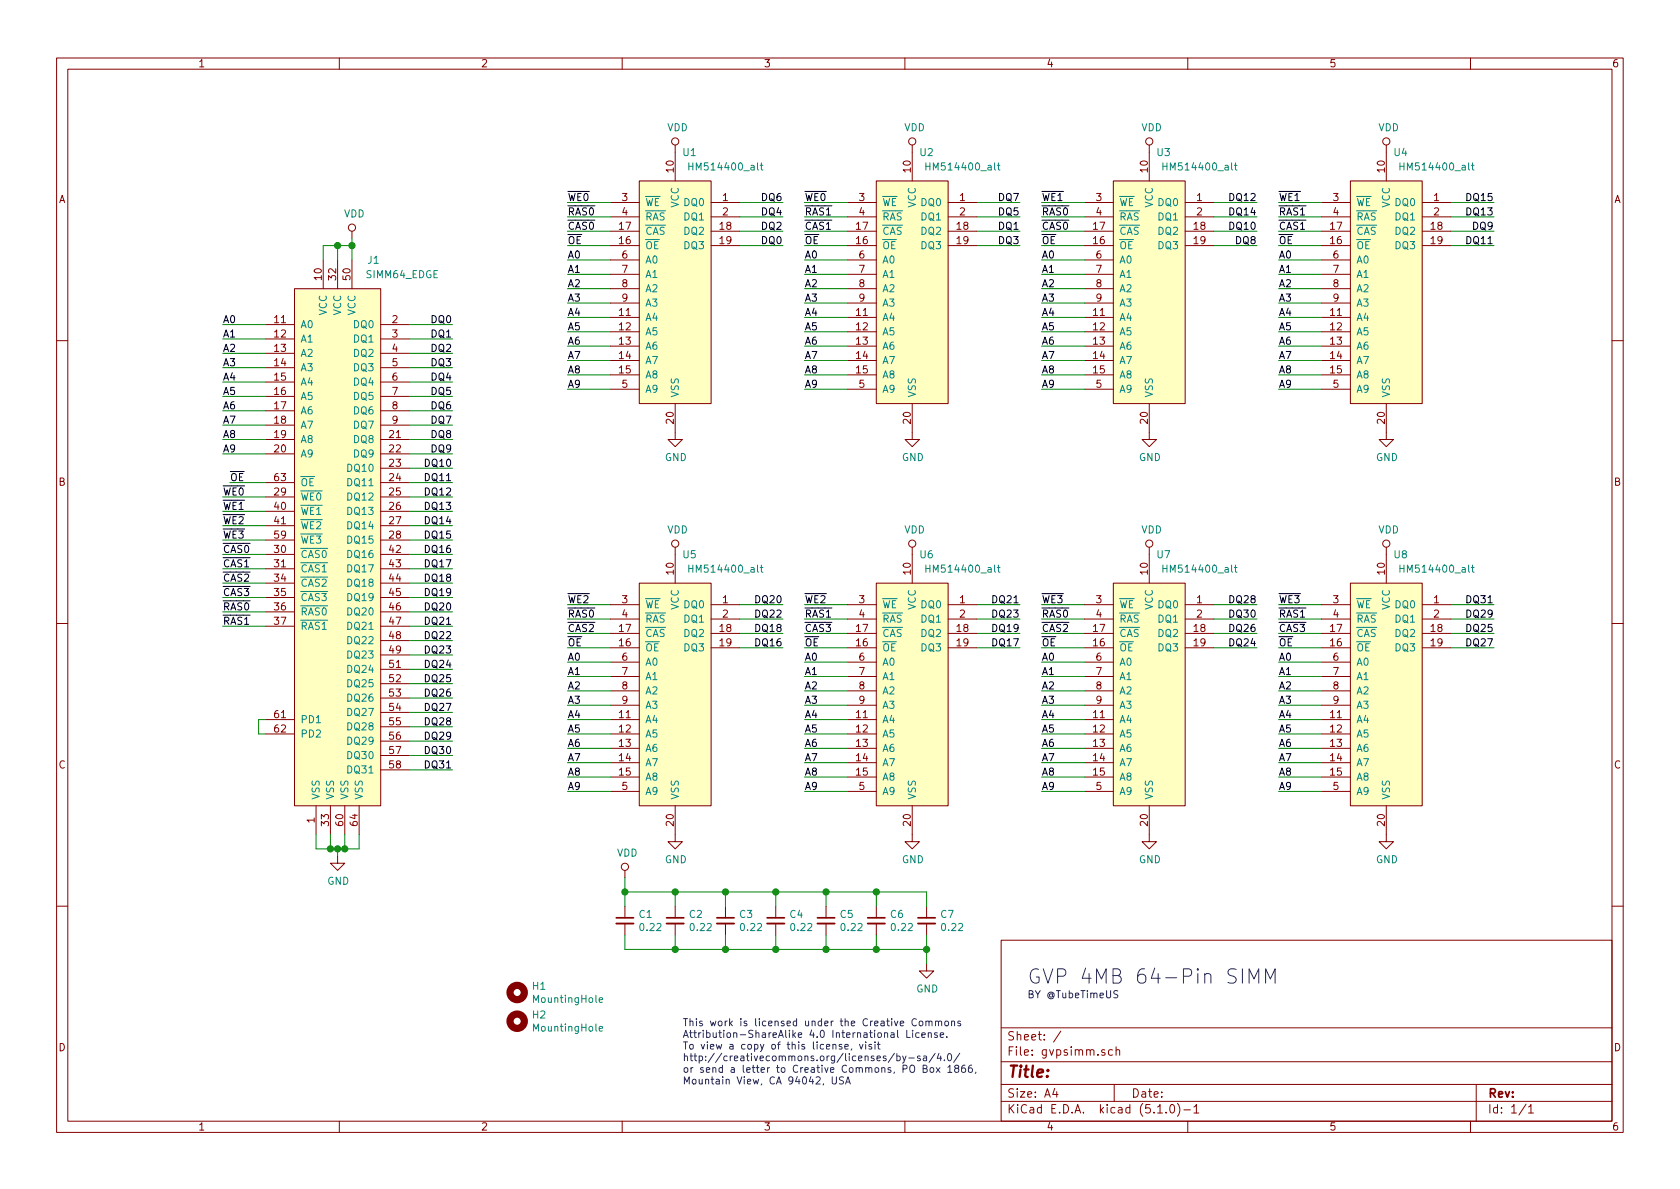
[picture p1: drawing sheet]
EESchema Schematic File Version 4
LIBS:gvpsimm-cache
EELAYER 29 0
EELAYER END
$Descr A4 11693 8268
encoding utf-8
Sheet 1 1
Title ""
Date ""
Rev ""
Comp ""
Comment1 ""
Comment2 ""
Comment3 ""
Comment4 ""
$EndDescr
$Comp
L memory:SIMM64_EDGE J1
U 1 1
P 2350 2000
F 0 "J1" H 2600 2200 50  0000 C CNN
F 1 "SIMM64_EDGE" H 2800 2100 50  0000 C CNN
F 2 "Conn:EDGE_SIMM_64_127" H 2350 2000 50  0001 C CNN
F 3 "" H 2350 2000 50  0001 C CNN
	1    2350 2000
	1    0    0    -1  
$EndComp
$Comp
L power:GND #PWR0101
U 1 1
P 4700 3000
F 0 "#PWR0101" H 4700 2750 50  0001 C CNN
F 1 "GND" H 4705 2827 50  0000 C CNN
F 2 "" H 4700 3000 50  0001 C CNN
F 3 "" H 4700 3000 50  0001 C CNN
	1    4700 3000
	1    0    0    -1  
$EndComp
$Comp
L power:GND #PWR0102
U 1 1
P 2350 5950
F 0 "#PWR0102" H 2350 5700 50  0001 C CNN
F 1 "GND" H 2355 5777 50  0000 C CNN
F 2 "" H 2350 5950 50  0001 C CNN
F 3 "" H 2350 5950 50  0001 C CNN
	1    2350 5950
	1    0    0    -1  
$EndComp
Wire Wire Line
	2200 5800 2200 5900
Wire Wire Line
	2200 5900 2300 5900
Wire Wire Line
	2500 5900 2500 5800
Wire Wire Line
	2400 5800 2400 5900
Connection ~ 2400 5900
Wire Wire Line
	2400 5900 2500 5900
Wire Wire Line
	2300 5800 2300 5900
Connection ~ 2300 5900
Wire Wire Line
	2300 5900 2350 5900
Wire Wire Line
	2350 5950 2350 5900
Connection ~ 2350 5900
Wire Wire Line
	2350 5900 2400 5900
$Comp
L power:VDD #PWR0103
U 1 1
P 4700 1050
F 0 "#PWR0103" H 4700 900 50  0001 C CNN
F 1 "VDD" H 4717 1223 50  0000 C CNN
F 2 "" H 4700 1050 50  0001 C CNN
F 3 "" H 4700 1050 50  0001 C CNN
	1    4700 1050
	1    0    0    -1  
$EndComp
$Comp
L power:VDD #PWR0104
U 1 1
P 2450 1650
F 0 "#PWR0104" H 2450 1500 50  0001 C CNN
F 1 "VDD" H 2467 1823 50  0000 C CNN
F 2 "" H 2450 1650 50  0001 C CNN
F 3 "" H 2450 1650 50  0001 C CNN
	1    2450 1650
	1    0    0    -1  
$EndComp
Wire Wire Line
	2250 1800 2250 1700
Wire Wire Line
	2250 1700 2350 1700
Wire Wire Line
	2450 1700 2450 1800
Wire Wire Line
	2350 1800 2350 1700
Connection ~ 2350 1700
Wire Wire Line
	2350 1700 2450 1700
Wire Wire Line
	2450 1700 2450 1650
Connection ~ 2450 1700
Wire Wire Line
	4250 1700 3950 1700
Text Label 3950 1700 0    50   ~ 0
~OE
Wire Wire Line
	1850 3350 1600 3350
Text Label 1600 3350 0    50   ~ 0
~OE
Wire Wire Line
	4250 1800 3950 1800
Wire Wire Line
	3950 1900 4250 1900
Wire Wire Line
	4250 2000 3950 2000
Wire Wire Line
	3950 2100 4250 2100
Wire Wire Line
	4250 2200 3950 2200
Wire Wire Line
	4250 2300 3950 2300
Wire Wire Line
	3950 2400 4250 2400
Wire Wire Line
	4250 2500 3950 2500
Wire Wire Line
	3950 2600 4250 2600
Wire Wire Line
	4250 2700 3950 2700
Wire Wire Line
	4250 1600 3950 1600
Wire Wire Line
	5450 1400 5150 1400
Wire Wire Line
	5150 1500 5450 1500
Wire Wire Line
	5450 1600 5150 1600
Wire Wire Line
	5150 1700 5450 1700
Wire Wire Line
	3150 2250 2850 2250
Wire Wire Line
	2850 2350 3150 2350
Wire Wire Line
	3150 2450 2850 2450
Wire Wire Line
	2850 2550 3150 2550
Wire Wire Line
	3150 2650 2850 2650
Wire Wire Line
	3150 2750 2850 2750
Wire Wire Line
	2850 2850 3150 2850
Wire Wire Line
	3150 2950 2850 2950
Wire Wire Line
	2850 3050 3150 3050
Wire Wire Line
	3150 3150 2850 3150
Wire Wire Line
	3150 3250 2850 3250
Wire Wire Line
	2850 3350 3150 3350
Wire Wire Line
	3150 3450 2850 3450
Wire Wire Line
	2850 3550 3150 3550
Wire Wire Line
	3150 3650 2850 3650
Wire Wire Line
	3150 3750 2850 3750
Wire Wire Line
	2850 3850 3150 3850
Wire Wire Line
	3150 3950 2850 3950
Wire Wire Line
	2850 4050 3150 4050
Wire Wire Line
	3150 4150 2850 4150
Wire Wire Line
	3150 4250 2850 4250
Wire Wire Line
	3150 4350 2850 4350
Wire Wire Line
	2850 4450 3150 4450
Wire Wire Line
	3150 4550 2850 4550
Wire Wire Line
	2850 4650 3150 4650
Wire Wire Line
	3150 4750 2850 4750
Wire Wire Line
	3150 4850 2850 4850
Wire Wire Line
	2850 4950 3150 4950
Wire Wire Line
	3150 5050 2850 5050
Wire Wire Line
	2850 5150 3150 5150
Wire Wire Line
	3150 5250 2850 5250
Wire Wire Line
	2850 5350 3150 5350
Wire Wire Line
	1850 3450 1550 3450
Wire Wire Line
	1550 3550 1850 3550
Wire Wire Line
	1850 3650 1550 3650
Wire Wire Line
	1550 3750 1850 3750
Wire Wire Line
	1850 3850 1550 3850
Wire Wire Line
	1850 3950 1550 3950
Wire Wire Line
	1550 4050 1850 4050
Wire Wire Line
	1850 4150 1550 4150
Wire Wire Line
	1550 4250 1850 4250
Wire Wire Line
	1850 4350 1550 4350
Wire Wire Line
	1850 5000 1800 5000
Wire Wire Line
	1800 5000 1800 5100
Wire Wire Line
	1800 5100 1850 5100
Text Label 3150 2250 2    50   ~ 0
DQ0
$Comp
L memory:HM514400_alt U1
U 1 1
P 4700 1250
F 0 "U1" H 4800 1450 50  0000 C CNN
F 1 "HM514400_alt" H 5050 1350 50  0000 C CNN
F 2 "Active:SOJ127P851X356-20_alt" H 4700 1250 50  0001 C CNN
F 3 "" H 4700 1250 50  0001 C CNN
F 4 "HM514400CS-6 OR EQUIV" H 4700 1250 50  0001 C CNN "MPN"
	1    4700 1250
	1    0    0    -1  
$EndComp
$Comp
L power:GND #PWR0105
U 1 1
P 6350 3000
F 0 "#PWR0105" H 6350 2750 50  0001 C CNN
F 1 "GND" H 6355 2827 50  0000 C CNN
F 2 "" H 6350 3000 50  0001 C CNN
F 3 "" H 6350 3000 50  0001 C CNN
	1    6350 3000
	1    0    0    -1  
$EndComp
$Comp
L power:VDD #PWR0106
U 1 1
P 6350 1050
F 0 "#PWR0106" H 6350 900 50  0001 C CNN
F 1 "VDD" H 6367 1223 50  0000 C CNN
F 2 "" H 6350 1050 50  0001 C CNN
F 3 "" H 6350 1050 50  0001 C CNN
	1    6350 1050
	1    0    0    -1  
$EndComp
Wire Wire Line
	5900 1700 5600 1700
Text Label 5600 1700 0    50   ~ 0
~OE
Wire Wire Line
	5600 1500 5900 1500
Wire Wire Line
	5900 1600 5600 1600
Wire Wire Line
	7100 1400 6800 1400
Wire Wire Line
	6800 1500 7100 1500
Wire Wire Line
	7100 1600 6800 1600
Wire Wire Line
	6800 1700 7100 1700
$Comp
L memory:HM514400_alt U2
U 1 1
P 6350 1250
F 0 "U2" H 6450 1450 50  0000 C CNN
F 1 "HM514400_alt" H 6700 1350 50  0000 C CNN
F 2 "Active:SOJ127P851X356-20_alt" H 6350 1250 50  0001 C CNN
F 3 "" H 6350 1250 50  0001 C CNN
F 4 "HM514400CS-6 OR EQUIV" H 6350 1250 50  0001 C CNN "MPN"
	1    6350 1250
	1    0    0    -1  
$EndComp
$Comp
L power:GND #PWR0107
U 1 1
P 8000 3000
F 0 "#PWR0107" H 8000 2750 50  0001 C CNN
F 1 "GND" H 8005 2827 50  0000 C CNN
F 2 "" H 8000 3000 50  0001 C CNN
F 3 "" H 8000 3000 50  0001 C CNN
	1    8000 3000
	1    0    0    -1  
$EndComp
$Comp
L power:VDD #PWR0108
U 1 1
P 8000 1050
F 0 "#PWR0108" H 8000 900 50  0001 C CNN
F 1 "VDD" H 8017 1223 50  0000 C CNN
F 2 "" H 8000 1050 50  0001 C CNN
F 3 "" H 8000 1050 50  0001 C CNN
	1    8000 1050
	1    0    0    -1  
$EndComp
Wire Wire Line
	7550 1700 7250 1700
Text Label 7250 1700 0    50   ~ 0
~OE
Wire Wire Line
	7550 1600 7250 1600
Wire Wire Line
	8750 1400 8450 1400
Wire Wire Line
	8450 1500 8750 1500
Wire Wire Line
	8750 1600 8450 1600
Wire Wire Line
	8450 1700 8750 1700
$Comp
L memory:HM514400_alt U3
U 1 1
P 8000 1250
F 0 "U3" H 8100 1450 50  0000 C CNN
F 1 "HM514400_alt" H 8350 1350 50  0000 C CNN
F 2 "Active:SOJ127P851X356-20_alt" H 8000 1250 50  0001 C CNN
F 3 "" H 8000 1250 50  0001 C CNN
F 4 "HM514400CS-6 OR EQUIV" H 8000 1250 50  0001 C CNN "MPN"
	1    8000 1250
	1    0    0    -1  
$EndComp
$Comp
L power:GND #PWR0109
U 1 1
P 9650 3000
F 0 "#PWR0109" H 9650 2750 50  0001 C CNN
F 1 "GND" H 9655 2827 50  0000 C CNN
F 2 "" H 9650 3000 50  0001 C CNN
F 3 "" H 9650 3000 50  0001 C CNN
	1    9650 3000
	1    0    0    -1  
$EndComp
$Comp
L power:VDD #PWR0110
U 1 1
P 9650 1050
F 0 "#PWR0110" H 9650 900 50  0001 C CNN
F 1 "VDD" H 9667 1223 50  0000 C CNN
F 2 "" H 9650 1050 50  0001 C CNN
F 3 "" H 9650 1050 50  0001 C CNN
	1    9650 1050
	1    0    0    -1  
$EndComp
Wire Wire Line
	9200 1700 8900 1700
Text Label 8900 1700 0    50   ~ 0
~OE
Wire Wire Line
	8900 1500 9200 1500
Wire Wire Line
	9200 1600 8900 1600
Wire Wire Line
	10400 1400 10100 1400
Wire Wire Line
	10100 1500 10400 1500
Wire Wire Line
	10400 1600 10100 1600
Wire Wire Line
	10100 1700 10400 1700
$Comp
L memory:HM514400_alt U4
U 1 1
P 9650 1250
F 0 "U4" H 9750 1450 50  0000 C CNN
F 1 "HM514400_alt" H 10000 1350 50  0000 C CNN
F 2 "Active:SOJ127P851X356-20_alt" H 9650 1250 50  0001 C CNN
F 3 "" H 9650 1250 50  0001 C CNN
F 4 "HM514400CS-6 OR EQUIV" H 9650 1250 50  0001 C CNN "MPN"
	1    9650 1250
	1    0    0    -1  
$EndComp
$Comp
L power:GND #PWR0111
U 1 1
P 4700 5800
F 0 "#PWR0111" H 4700 5550 50  0001 C CNN
F 1 "GND" H 4705 5627 50  0000 C CNN
F 2 "" H 4700 5800 50  0001 C CNN
F 3 "" H 4700 5800 50  0001 C CNN
	1    4700 5800
	1    0    0    -1  
$EndComp
$Comp
L power:VDD #PWR0112
U 1 1
P 4700 3850
F 0 "#PWR0112" H 4700 3700 50  0001 C CNN
F 1 "VDD" H 4717 4023 50  0000 C CNN
F 2 "" H 4700 3850 50  0001 C CNN
F 3 "" H 4700 3850 50  0001 C CNN
	1    4700 3850
	1    0    0    -1  
$EndComp
Wire Wire Line
	4250 4500 3950 4500
Text Label 3950 4500 0    50   ~ 0
~OE
Wire Wire Line
	4250 4200 3950 4200
Wire Wire Line
	3950 4300 4250 4300
Wire Wire Line
	4250 4400 3950 4400
Wire Wire Line
	5450 4200 5150 4200
Wire Wire Line
	5150 4300 5450 4300
Wire Wire Line
	5450 4400 5150 4400
Wire Wire Line
	5150 4500 5450 4500
$Comp
L memory:HM514400_alt U5
U 1 1
P 4700 4050
F 0 "U5" H 4800 4250 50  0000 C CNN
F 1 "HM514400_alt" H 5050 4150 50  0000 C CNN
F 2 "Active:SOJ127P851X356-20_alt" H 4700 4050 50  0001 C CNN
F 3 "" H 4700 4050 50  0001 C CNN
F 4 "HM514400CS-6 OR EQUIV" H 4700 4050 50  0001 C CNN "MPN"
	1    4700 4050
	1    0    0    -1  
$EndComp
$Comp
L power:GND #PWR0113
U 1 1
P 6350 5800
F 0 "#PWR0113" H 6350 5550 50  0001 C CNN
F 1 "GND" H 6355 5627 50  0000 C CNN
F 2 "" H 6350 5800 50  0001 C CNN
F 3 "" H 6350 5800 50  0001 C CNN
	1    6350 5800
	1    0    0    -1  
$EndComp
$Comp
L power:VDD #PWR0114
U 1 1
P 6350 3850
F 0 "#PWR0114" H 6350 3700 50  0001 C CNN
F 1 "VDD" H 6367 4023 50  0000 C CNN
F 2 "" H 6350 3850 50  0001 C CNN
F 3 "" H 6350 3850 50  0001 C CNN
	1    6350 3850
	1    0    0    -1  
$EndComp
Wire Wire Line
	5900 4500 5600 4500
Text Label 5600 4500 0    50   ~ 0
~OE
Wire Wire Line
	5900 4200 5600 4200
Wire Wire Line
	5600 4300 5900 4300
Wire Wire Line
	5900 4400 5600 4400
Wire Wire Line
	7100 4200 6800 4200
Wire Wire Line
	6800 4300 7100 4300
Wire Wire Line
	7100 4400 6800 4400
Wire Wire Line
	6800 4500 7100 4500
$Comp
L memory:HM514400_alt U6
U 1 1
P 6350 4050
F 0 "U6" H 6450 4250 50  0000 C CNN
F 1 "HM514400_alt" H 6700 4150 50  0000 C CNN
F 2 "Active:SOJ127P851X356-20_alt" H 6350 4050 50  0001 C CNN
F 3 "" H 6350 4050 50  0001 C CNN
F 4 "HM514400CS-6 OR EQUIV" H 6350 4050 50  0001 C CNN "MPN"
	1    6350 4050
	1    0    0    -1  
$EndComp
$Comp
L power:GND #PWR0115
U 1 1
P 8000 5800
F 0 "#PWR0115" H 8000 5550 50  0001 C CNN
F 1 "GND" H 8005 5627 50  0000 C CNN
F 2 "" H 8000 5800 50  0001 C CNN
F 3 "" H 8000 5800 50  0001 C CNN
	1    8000 5800
	1    0    0    -1  
$EndComp
$Comp
L power:VDD #PWR0116
U 1 1
P 8000 3850
F 0 "#PWR0116" H 8000 3700 50  0001 C CNN
F 1 "VDD" H 8017 4023 50  0000 C CNN
F 2 "" H 8000 3850 50  0001 C CNN
F 3 "" H 8000 3850 50  0001 C CNN
	1    8000 3850
	1    0    0    -1  
$EndComp
Wire Wire Line
	7550 4500 7250 4500
Text Label 7250 4500 0    50   ~ 0
~OE
Wire Wire Line
	7550 4200 7250 4200
Wire Wire Line
	7250 4300 7550 4300
Wire Wire Line
	7550 4400 7250 4400
Wire Wire Line
	8750 4200 8450 4200
Wire Wire Line
	8450 4300 8750 4300
Wire Wire Line
	8750 4400 8450 4400
Wire Wire Line
	8450 4500 8750 4500
$Comp
L memory:HM514400_alt U7
U 1 1
P 8000 4050
F 0 "U7" H 8100 4250 50  0000 C CNN
F 1 "HM514400_alt" H 8350 4150 50  0000 C CNN
F 2 "Active:SOJ127P851X356-20_alt" H 8000 4050 50  0001 C CNN
F 3 "" H 8000 4050 50  0001 C CNN
F 4 "HM514400CS-6 OR EQUIV" H 8000 4050 50  0001 C CNN "MPN"
	1    8000 4050
	1    0    0    -1  
$EndComp
$Comp
L power:GND #PWR0117
U 1 1
P 9650 5800
F 0 "#PWR0117" H 9650 5550 50  0001 C CNN
F 1 "GND" H 9655 5627 50  0000 C CNN
F 2 "" H 9650 5800 50  0001 C CNN
F 3 "" H 9650 5800 50  0001 C CNN
	1    9650 5800
	1    0    0    -1  
$EndComp
$Comp
L power:VDD #PWR0118
U 1 1
P 9650 3850
F 0 "#PWR0118" H 9650 3700 50  0001 C CNN
F 1 "VDD" H 9667 4023 50  0000 C CNN
F 2 "" H 9650 3850 50  0001 C CNN
F 3 "" H 9650 3850 50  0001 C CNN
	1    9650 3850
	1    0    0    -1  
$EndComp
Wire Wire Line
	9200 4500 8900 4500
Text Label 8900 4500 0    50   ~ 0
~OE
Wire Wire Line
	9200 4200 8900 4200
Wire Wire Line
	8900 4300 9200 4300
Wire Wire Line
	9200 4400 8900 4400
Wire Wire Line
	10400 4200 10100 4200
Wire Wire Line
	10100 4300 10400 4300
Wire Wire Line
	10400 4400 10100 4400
Wire Wire Line
	10100 4500 10400 4500
$Comp
L memory:HM514400_alt U8
U 1 1
P 9650 4050
F 0 "U8" H 9750 4250 50  0000 C CNN
F 1 "HM514400_alt" H 10000 4150 50  0000 C CNN
F 2 "Active:SOJ127P851X356-20_alt" H 9650 4050 50  0001 C CNN
F 3 "" H 9650 4050 50  0001 C CNN
F 4 "HM514400CS-6 OR EQUIV" H 9650 4050 50  0001 C CNN "MPN"
	1    9650 4050
	1    0    0    -1  
$EndComp
Text Label 5450 1700 2    50   ~ 0
DQ0
Text Label 7100 1600 2    50   ~ 0
DQ1
Text Label 3150 2350 2    50   ~ 0
DQ1
Text Label 3150 2450 2    50   ~ 0
DQ2
Text Label 3150 2550 2    50   ~ 0
DQ3
Text Label 3150 2650 2    50   ~ 0
DQ4
Text Label 3150 2750 2    50   ~ 0
DQ5
Text Label 3150 2850 2    50   ~ 0
DQ6
Text Label 3150 2950 2    50   ~ 0
DQ7
Text Label 3150 3050 2    50   ~ 0
DQ8
Text Label 3150 3150 2    50   ~ 0
DQ9
Text Label 3150 3250 2    50   ~ 0
DQ10
Text Label 3150 3350 2    50   ~ 0
DQ11
Text Label 3150 3450 2    50   ~ 0
DQ12
Text Label 3150 3550 2    50   ~ 0
DQ13
Text Label 3150 3650 2    50   ~ 0
DQ14
Text Label 3150 3750 2    50   ~ 0
DQ15
Text Label 3150 3850 2    50   ~ 0
DQ16
Text Label 3150 3950 2    50   ~ 0
DQ17
Text Label 3150 4050 2    50   ~ 0
DQ18
Text Label 3150 4150 2    50   ~ 0
DQ19
Text Label 3150 4250 2    50   ~ 0
DQ20
Text Label 3150 4350 2    50   ~ 0
DQ21
Text Label 3150 4450 2    50   ~ 0
DQ22
Text Label 3150 4550 2    50   ~ 0
DQ23
Text Label 3150 4650 2    50   ~ 0
DQ24
Text Label 3150 4750 2    50   ~ 0
DQ25
Text Label 3150 4850 2    50   ~ 0
DQ26
Text Label 3150 4950 2    50   ~ 0
DQ27
Text Label 3150 5050 2    50   ~ 0
DQ28
Text Label 3150 5150 2    50   ~ 0
DQ29
Text Label 3150 5250 2    50   ~ 0
DQ30
Text Label 3150 5350 2    50   ~ 0
DQ31
Text Label 5450 1600 2    50   ~ 0
DQ2
Text Label 7100 1700 2    50   ~ 0
DQ3
Text Label 5450 1500 2    50   ~ 0
DQ4
Text Label 7100 1500 2    50   ~ 0
DQ5
Text Label 5450 1400 2    50   ~ 0
DQ6
Text Label 7100 1400 2    50   ~ 0
DQ7
Text Label 8750 1700 2    50   ~ 0
DQ8
Text Label 10400 1600 2    50   ~ 0
DQ9
Text Label 8750 1600 2    50   ~ 0
DQ10
Text Label 10400 1700 2    50   ~ 0
DQ11
Text Label 8750 1400 2    50   ~ 0
DQ12
Text Label 10400 1500 2    50   ~ 0
DQ13
Text Label 8750 1500 2    50   ~ 0
DQ14
Text Label 10400 1400 2    50   ~ 0
DQ15
Text Label 5450 4500 2    50   ~ 0
DQ16
Text Label 7100 4500 2    50   ~ 0
DQ17
Text Label 5450 4400 2    50   ~ 0
DQ18
Text Label 7100 4400 2    50   ~ 0
DQ19
Text Label 5450 4200 2    50   ~ 0
DQ20
Text Label 7100 4200 2    50   ~ 0
DQ21
Text Label 5450 4300 2    50   ~ 0
DQ22
Text Label 7100 4300 2    50   ~ 0
DQ23
Text Label 8750 4500 2    50   ~ 0
DQ24
Text Label 10400 4400 2    50   ~ 0
DQ25
Text Label 8750 4400 2    50   ~ 0
DQ26
Text Label 10400 4500 2    50   ~ 0
DQ27
Text Label 8750 4200 2    50   ~ 0
DQ28
Text Label 10400 4300 2    50   ~ 0
DQ29
Text Label 8750 4300 2    50   ~ 0
DQ30
Text Label 10400 4200 2    50   ~ 0
DQ31
Text Label 3950 1800 0    50   ~ 0
A0
Text Label 3950 1900 0    50   ~ 0
A1
Text Label 3950 2000 0    50   ~ 0
A2
Text Label 3950 2100 0    50   ~ 0
A3
Text Label 3950 2200 0    50   ~ 0
A4
Text Label 3950 2300 0    50   ~ 0
A5
Text Label 3950 2400 0    50   ~ 0
A6
Text Label 3950 2500 0    50   ~ 0
A7
Text Label 3950 2600 0    50   ~ 0
A8
Text Label 3950 2700 0    50   ~ 0
A9
Wire Wire Line
	1850 2250 1550 2250
Wire Wire Line
	1550 2350 1850 2350
Wire Wire Line
	1850 2450 1550 2450
Wire Wire Line
	1550 2550 1850 2550
Wire Wire Line
	1850 2650 1550 2650
Wire Wire Line
	1850 2750 1550 2750
Wire Wire Line
	1550 2850 1850 2850
Wire Wire Line
	1850 2950 1550 2950
Wire Wire Line
	1550 3050 1850 3050
Wire Wire Line
	1850 3150 1550 3150
Text Label 1550 2250 0    50   ~ 0
A0
Text Label 1550 2350 0    50   ~ 0
A1
Text Label 1550 2450 0    50   ~ 0
A2
Text Label 1550 2550 0    50   ~ 0
A3
Text Label 1550 2650 0    50   ~ 0
A4
Text Label 1550 2750 0    50   ~ 0
A5
Text Label 1550 2850 0    50   ~ 0
A6
Text Label 1550 2950 0    50   ~ 0
A7
Text Label 1550 3050 0    50   ~ 0
A8
Text Label 1550 3150 0    50   ~ 0
A9
Wire Wire Line
	5900 1800 5600 1800
Wire Wire Line
	5600 1900 5900 1900
Wire Wire Line
	5900 2000 5600 2000
Wire Wire Line
	5600 2100 5900 2100
Wire Wire Line
	5900 2200 5600 2200
Wire Wire Line
	5900 2300 5600 2300
Wire Wire Line
	5600 2400 5900 2400
Wire Wire Line
	5900 2500 5600 2500
Wire Wire Line
	5600 2600 5900 2600
Wire Wire Line
	5900 2700 5600 2700
Text Label 5600 1800 0    50   ~ 0
A0
Text Label 5600 1900 0    50   ~ 0
A1
Text Label 5600 2000 0    50   ~ 0
A2
Text Label 5600 2100 0    50   ~ 0
A3
Text Label 5600 2200 0    50   ~ 0
A4
Text Label 5600 2300 0    50   ~ 0
A5
Text Label 5600 2400 0    50   ~ 0
A6
Text Label 5600 2500 0    50   ~ 0
A7
Text Label 5600 2600 0    50   ~ 0
A8
Text Label 5600 2700 0    50   ~ 0
A9
Wire Wire Line
	7550 1800 7250 1800
Wire Wire Line
	7250 1900 7550 1900
Wire Wire Line
	7550 2000 7250 2000
Wire Wire Line
	7250 2100 7550 2100
Wire Wire Line
	7550 2200 7250 2200
Wire Wire Line
	7550 2300 7250 2300
Wire Wire Line
	7250 2400 7550 2400
Wire Wire Line
	7550 2500 7250 2500
Wire Wire Line
	7250 2600 7550 2600
Wire Wire Line
	7550 2700 7250 2700
Text Label 7250 1800 0    50   ~ 0
A0
Text Label 7250 1900 0    50   ~ 0
A1
Text Label 7250 2000 0    50   ~ 0
A2
Text Label 7250 2100 0    50   ~ 0
A3
Text Label 7250 2200 0    50   ~ 0
A4
Text Label 7250 2300 0    50   ~ 0
A5
Text Label 7250 2400 0    50   ~ 0
A6
Text Label 7250 2500 0    50   ~ 0
A7
Text Label 7250 2600 0    50   ~ 0
A8
Text Label 7250 2700 0    50   ~ 0
A9
Wire Wire Line
	9200 1800 8900 1800
Wire Wire Line
	8900 1900 9200 1900
Wire Wire Line
	9200 2000 8900 2000
Wire Wire Line
	8900 2100 9200 2100
Wire Wire Line
	9200 2200 8900 2200
Wire Wire Line
	9200 2300 8900 2300
Wire Wire Line
	8900 2400 9200 2400
Wire Wire Line
	9200 2500 8900 2500
Wire Wire Line
	8900 2600 9200 2600
Wire Wire Line
	9200 2700 8900 2700
Text Label 8900 1800 0    50   ~ 0
A0
Text Label 8900 1900 0    50   ~ 0
A1
Text Label 8900 2000 0    50   ~ 0
A2
Text Label 8900 2100 0    50   ~ 0
A3
Text Label 8900 2200 0    50   ~ 0
A4
Text Label 8900 2300 0    50   ~ 0
A5
Text Label 8900 2400 0    50   ~ 0
A6
Text Label 8900 2500 0    50   ~ 0
A7
Text Label 8900 2600 0    50   ~ 0
A8
Text Label 8900 2700 0    50   ~ 0
A9
Wire Wire Line
	9200 4600 8900 4600
Wire Wire Line
	8900 4700 9200 4700
Wire Wire Line
	9200 4800 8900 4800
Wire Wire Line
	8900 4900 9200 4900
Wire Wire Line
	9200 5000 8900 5000
Wire Wire Line
	9200 5100 8900 5100
Wire Wire Line
	8900 5200 9200 5200
Wire Wire Line
	9200 5300 8900 5300
Wire Wire Line
	8900 5400 9200 5400
Wire Wire Line
	9200 5500 8900 5500
Text Label 8900 4600 0    50   ~ 0
A0
Text Label 8900 4700 0    50   ~ 0
A1
Text Label 8900 4800 0    50   ~ 0
A2
Text Label 8900 4900 0    50   ~ 0
A3
Text Label 8900 5000 0    50   ~ 0
A4
Text Label 8900 5100 0    50   ~ 0
A5
Text Label 8900 5200 0    50   ~ 0
A6
Text Label 8900 5300 0    50   ~ 0
A7
Text Label 8900 5400 0    50   ~ 0
A8
Text Label 8900 5500 0    50   ~ 0
A9
Wire Wire Line
	7550 4600 7250 4600
Wire Wire Line
	7250 4700 7550 4700
Wire Wire Line
	7550 4800 7250 4800
Wire Wire Line
	7250 4900 7550 4900
Wire Wire Line
	7550 5000 7250 5000
Wire Wire Line
	7550 5100 7250 5100
Wire Wire Line
	7250 5200 7550 5200
Wire Wire Line
	7550 5300 7250 5300
Wire Wire Line
	7250 5400 7550 5400
Wire Wire Line
	7550 5500 7250 5500
Text Label 7250 4600 0    50   ~ 0
A0
Text Label 7250 4700 0    50   ~ 0
A1
Text Label 7250 4800 0    50   ~ 0
A2
Text Label 7250 4900 0    50   ~ 0
A3
Text Label 7250 5000 0    50   ~ 0
A4
Text Label 7250 5100 0    50   ~ 0
A5
Text Label 7250 5200 0    50   ~ 0
A6
Text Label 7250 5300 0    50   ~ 0
A7
Text Label 7250 5400 0    50   ~ 0
A8
Text Label 7250 5500 0    50   ~ 0
A9
Wire Wire Line
	5900 4600 5600 4600
Wire Wire Line
	5600 4700 5900 4700
Wire Wire Line
	5900 4800 5600 4800
Wire Wire Line
	5600 4900 5900 4900
Wire Wire Line
	5900 5000 5600 5000
Wire Wire Line
	5900 5100 5600 5100
Wire Wire Line
	5600 5200 5900 5200
Wire Wire Line
	5900 5300 5600 5300
Wire Wire Line
	5600 5400 5900 5400
Wire Wire Line
	5900 5500 5600 5500
Text Label 5600 4600 0    50   ~ 0
A0
Text Label 5600 4700 0    50   ~ 0
A1
Text Label 5600 4800 0    50   ~ 0
A2
Text Label 5600 4900 0    50   ~ 0
A3
Text Label 5600 5000 0    50   ~ 0
A4
Text Label 5600 5100 0    50   ~ 0
A5
Text Label 5600 5200 0    50   ~ 0
A6
Text Label 5600 5300 0    50   ~ 0
A7
Text Label 5600 5400 0    50   ~ 0
A8
Text Label 5600 5500 0    50   ~ 0
A9
Wire Wire Line
	4250 4600 3950 4600
Wire Wire Line
	3950 4700 4250 4700
Wire Wire Line
	4250 4800 3950 4800
Wire Wire Line
	3950 4900 4250 4900
Wire Wire Line
	4250 5000 3950 5000
Wire Wire Line
	4250 5100 3950 5100
Wire Wire Line
	3950 5200 4250 5200
Wire Wire Line
	4250 5300 3950 5300
Wire Wire Line
	3950 5400 4250 5400
Wire Wire Line
	4250 5500 3950 5500
Text Label 3950 4600 0    50   ~ 0
A0
Text Label 3950 4700 0    50   ~ 0
A1
Text Label 3950 4800 0    50   ~ 0
A2
Text Label 3950 4900 0    50   ~ 0
A3
Text Label 3950 5000 0    50   ~ 0
A4
Text Label 3950 5100 0    50   ~ 0
A5
Text Label 3950 5200 0    50   ~ 0
A6
Text Label 3950 5300 0    50   ~ 0
A7
Text Label 3950 5400 0    50   ~ 0
A8
Text Label 3950 5500 0    50   ~ 0
A9
Text Label 3950 1400 0    50   ~ 0
~WE0
Text Label 5600 1400 0    50   ~ 0
~WE0
Text Label 1550 3450 0    50   ~ 0
~WE0
Text Label 7250 1400 0    50   ~ 0
~WE1
Text Label 8900 1400 0    50   ~ 0
~WE1
Text Label 1550 3550 0    50   ~ 0
~WE1
Text Label 1550 3650 0    50   ~ 0
~WE2
Text Label 3950 4200 0    50   ~ 0
~WE2
Text Label 5600 4200 0    50   ~ 0
~WE2
Text Label 1550 3750 0    50   ~ 0
~WE3
Text Label 7250 4200 0    50   ~ 0
~WE3
Text Label 8900 4200 0    50   ~ 0
~WE3
Text Label 1550 3850 0    50   ~ 0
~CAS0
Text Label 3950 1600 0    50   ~ 0
~CAS0
Text Label 7250 1600 0    50   ~ 0
~CAS0
Text Label 1550 3950 0    50   ~ 0
~CAS1
Text Label 5600 1600 0    50   ~ 0
~CAS1
Text Label 8900 1600 0    50   ~ 0
~CAS1
Text Label 1550 4050 0    50   ~ 0
~CAS2
Text Label 3950 4400 0    50   ~ 0
~CAS2
Text Label 7250 4400 0    50   ~ 0
~CAS2
Text Label 1550 4150 0    50   ~ 0
~CAS3
Text Label 5600 4400 0    50   ~ 0
~CAS3
Text Label 8900 4400 0    50   ~ 0
~CAS3
Text Label 1550 4250 0    50   ~ 0
~RAS0
Text Label 3950 1500 0    50   ~ 0
~RAS0
Text Label 7250 1500 0    50   ~ 0
~RAS0
Text Label 3950 4300 0    50   ~ 0
~RAS0
Text Label 7250 4300 0    50   ~ 0
~RAS0
Text Label 1550 4350 0    50   ~ 0
~RAS1
Text Label 5600 1500 0    50   ~ 0
~RAS1
Text Label 8900 1500 0    50   ~ 0
~RAS1
Text Label 5600 4300 0    50   ~ 0
~RAS1
Text Label 8900 4300 0    50   ~ 0
~RAS1
Wire Wire Line
	7250 1500 7550 1500
Wire Wire Line
	3950 1500 4250 1500
Wire Wire Line
	9200 1400 8900 1400
Wire Wire Line
	7550 1400 7250 1400
Wire Wire Line
	4250 1400 3950 1400
Wire Wire Line
	5900 1400 5600 1400
$Comp
L Mechanical:MountingHole H1
U 1 1
P 3600 6900
F 0 "H1" H 3700 6946 50  0000 L CNN
F 1 "MountingHole" H 3700 6855 50  0000 L CNN
F 2 "Conn:MH_125" H 3600 6900 50  0001 C CNN
F 3 "~" H 3600 6900 50  0001 C CNN
	1    3600 6900
	1    0    0    -1  
$EndComp
$Comp
L Mechanical:MountingHole H2
U 1 1
P 3600 7100
F 0 "H2" H 3700 7146 50  0000 L CNN
F 1 "MountingHole" H 3700 7055 50  0000 L CNN
F 2 "Conn:MH_125" H 3600 7100 50  0001 C CNN
F 3 "~" H 3600 7100 50  0001 C CNN
	1    3600 7100
	1    0    0    -1  
$EndComp
$Comp
L Device:C_Small C2
U 1 1
P 4700 6400
F 0 "C2" H 4792 6446 50  0000 L CNN
F 1 "0.22" H 4792 6355 50  0000 L CNN
F 2 "Passive:CAPC1608X100" H 4700 6400 50  0001 C CNN
F 3 "~" H 4700 6400 50  0001 C CNN
	1    4700 6400
	1    0    0    -1  
$EndComp
$Comp
L Device:C_Small C3
U 1 1
P 5050 6400
F 0 "C3" H 5142 6446 50  0000 L CNN
F 1 "0.22" H 5142 6355 50  0000 L CNN
F 2 "Passive:CAPC1608X100" H 5050 6400 50  0001 C CNN
F 3 "~" H 5050 6400 50  0001 C CNN
	1    5050 6400
	1    0    0    -1  
$EndComp
$Comp
L Device:C_Small C4
U 1 1
P 5400 6400
F 0 "C4" H 5492 6446 50  0000 L CNN
F 1 "0.22" H 5492 6355 50  0000 L CNN
F 2 "Passive:CAPC1608X100" H 5400 6400 50  0001 C CNN
F 3 "~" H 5400 6400 50  0001 C CNN
	1    5400 6400
	1    0    0    -1  
$EndComp
$Comp
L Device:C_Small C5
U 1 1
P 5750 6400
F 0 "C5" H 5842 6446 50  0000 L CNN
F 1 "0.22" H 5842 6355 50  0000 L CNN
F 2 "Passive:CAPC1608X100" H 5750 6400 50  0001 C CNN
F 3 "~" H 5750 6400 50  0001 C CNN
	1    5750 6400
	1    0    0    -1  
$EndComp
$Comp
L Device:C_Small C6
U 1 1
P 6100 6400
F 0 "C6" H 6192 6446 50  0000 L CNN
F 1 "0.22" H 6192 6355 50  0000 L CNN
F 2 "Passive:CAPC1608X100" H 6100 6400 50  0001 C CNN
F 3 "~" H 6100 6400 50  0001 C CNN
	1    6100 6400
	1    0    0    -1  
$EndComp
$Comp
L Device:C_Small C7
U 1 1
P 6450 6400
F 0 "C7" H 6542 6446 50  0000 L CNN
F 1 "0.22" H 6542 6355 50  0000 L CNN
F 2 "Passive:CAPC1608X100" H 6450 6400 50  0001 C CNN
F 3 "~" H 6450 6400 50  0001 C CNN
	1    6450 6400
	1    0    0    -1  
$EndComp
$Comp
L Device:C_Small C1
U 1 1
P 4350 6400
F 0 "C1" H 4442 6446 50  0000 L CNN
F 1 "0.22" H 4442 6355 50  0000 L CNN
F 2 "Passive:CAPC1608X100" H 4350 6400 50  0001 C CNN
F 3 "~" H 4350 6400 50  0001 C CNN
	1    4350 6400
	1    0    0    -1  
$EndComp
Wire Wire Line
	4350 6300 4350 6200
Wire Wire Line
	4350 6200 4700 6200
Wire Wire Line
	6450 6200 6450 6300
Wire Wire Line
	6100 6300 6100 6200
Connection ~ 6100 6200
Wire Wire Line
	6100 6200 6450 6200
Wire Wire Line
	5750 6300 5750 6200
Connection ~ 5750 6200
Wire Wire Line
	5750 6200 6100 6200
Wire Wire Line
	5400 6300 5400 6200
Connection ~ 5400 6200
Wire Wire Line
	5400 6200 5750 6200
Wire Wire Line
	5050 6300 5050 6200
Connection ~ 5050 6200
Wire Wire Line
	5050 6200 5400 6200
Wire Wire Line
	4700 6300 4700 6200
Connection ~ 4700 6200
Wire Wire Line
	4700 6200 5050 6200
Wire Wire Line
	4350 6500 4350 6600
Wire Wire Line
	4350 6600 4700 6600
Wire Wire Line
	6450 6600 6450 6500
Wire Wire Line
	6100 6500 6100 6600
Connection ~ 6100 6600
Wire Wire Line
	6100 6600 6450 6600
Wire Wire Line
	5750 6500 5750 6600
Connection ~ 5750 6600
Wire Wire Line
	5750 6600 6100 6600
Wire Wire Line
	5400 6500 5400 6600
Connection ~ 5400 6600
Wire Wire Line
	5400 6600 5750 6600
Wire Wire Line
	5050 6500 5050 6600
Connection ~ 5050 6600
Wire Wire Line
	5050 6600 5400 6600
Wire Wire Line
	4700 6500 4700 6600
Connection ~ 4700 6600
Wire Wire Line
	4700 6600 5050 6600
$Comp
L power:GND #PWR02
U 1 1
P 6450 6700
F 0 "#PWR02" H 6450 6450 50  0001 C CNN
F 1 "GND" H 6455 6527 50  0000 C CNN
F 2 "" H 6450 6700 50  0001 C CNN
F 3 "" H 6450 6700 50  0001 C CNN
	1    6450 6700
	1    0    0    -1  
$EndComp
Wire Wire Line
	6450 6600 6450 6700
Connection ~ 6450 6600
$Comp
L power:VDD #PWR01
U 1 1
P 4350 6100
F 0 "#PWR01" H 4350 5950 50  0001 C CNN
F 1 "VDD" H 4367 6273 50  0000 C CNN
F 2 "" H 4350 6100 50  0001 C CNN
F 3 "" H 4350 6100 50  0001 C CNN
	1    4350 6100
	1    0    0    -1  
$EndComp
Wire Wire Line
	4350 6100 4350 6200
Connection ~ 4350 6200
Text Notes 7150 6850 0    100  ~ 0
GVP 4MB 64-Pin SIMM
Text Notes 4750 7550 0    50   ~ 0
This work is licensed under the Creative Commons\nAttribution-ShareAlike 4.0 International License.\nTo view a copy of this license, visit\nhttp://creativecommons.org/licenses/by-sa/4.0/\nor send a letter to Creative Commons, PO Box 1866,\nMountain View, CA 94042, USA
Text Notes 7150 6950 0    50   ~ 0
BY @TubeTimeUS\n
$EndSCHEMATC
